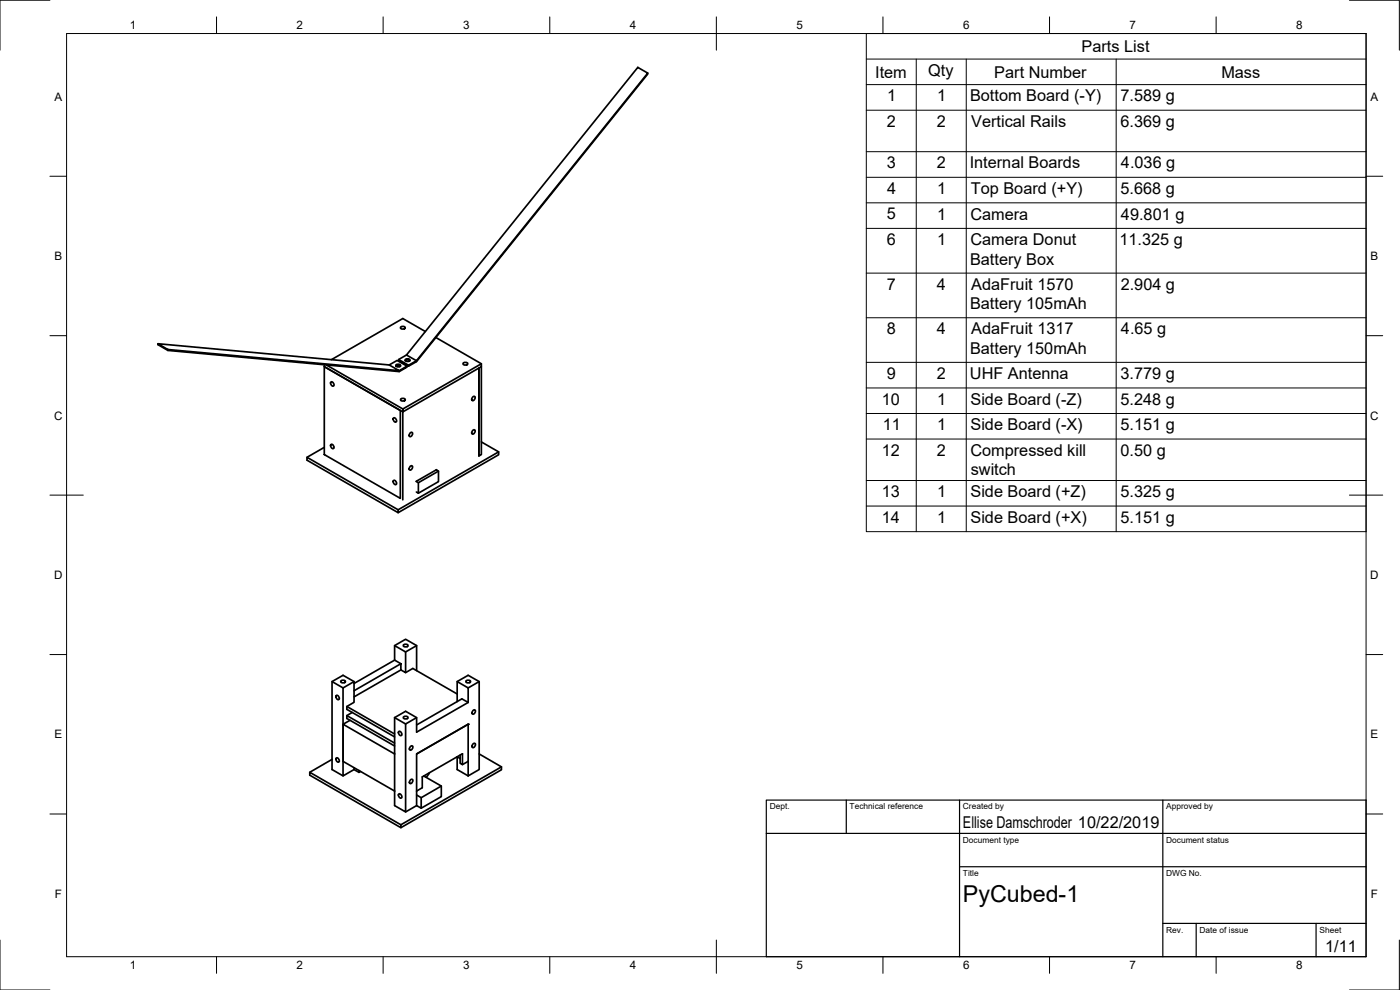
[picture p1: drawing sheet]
<svg xmlns="http://www.w3.org/2000/svg" width="420mm" height="297mm" viewBox="0 0 420 297" stroke-linecap="round" stroke-linejoin="round" font-family="sans-serif">
<!-- layer: Visible -->
<g fill="none" stroke="#000" stroke-width=".51">
<path d="M191.4 20.2l3 1.7-69.4 86.3-3-1.7zM194.4 21.9v.3l-69.4 86.3-2.4 1.4M120.2 98.2l.7-.3 .7 .3a.74 .74 0 0 1-.7 .5 .74 .74 0 0 1-.7-.5zM127.7 99.5l-6.8-3.9-21.4 12.3M47.4 103.1l69.4 6.4 3 1.7-69.4-6.3zM47.4 103.1v.3l3 1.7 69.4 6.4 2.4-1.4v-.2l-2.4 1.3M50.4 104.9v.2M97.3 110l22.8 13.2v26.3l-22.8-13.1zM97.3 109.4v.6l23.6 13.6v26.4M97.9 109.5l23 13.2M99.3 114.7a.73 .73 0 0 1 .8 .3 .73 .73 0 0 1-.1 .9l-.6-.5zM116.8 109.5l2.4-1.4 3 1.8"/>
<path d="M118.8 109.6l.7-.3 .7 .3a.74 .74 0 0 1-.7 .5 .74 .74 0 0 1-.7-.5zM118.8 109.8l.7-.3 .7 .3M119.6 107.9l3 1.7M120.2 119.8l.7-.3 .7 .3a.74 .74 0 0 1-.7 .5 .74 .74 0 0 1-.7-.5zM121.6 107.9l.7-.3 .7 .3a.74 .74 0 0 1-.7 .6 .74 .74 0 0 1-.7-.6zM121.6 108.2l.7-.3 .7 .3M122 106.5l-2.4 1.4v.2l3 1.8v-.3l2.4-1.4M130.8 101.3l13.7 7.8M139 109l.7-.3 .7 .3a.74 .74 0 0 1-.7 .5 .74 .74 0 0 1-.7-.5zM141.9 119.1l.4-.2a.73 .73 0 0 1 .2 .9 .73 .73 0 0 1-.9 .3v-.5zM144.5 110v26.4l-.8 .4v-26.3v26.3M97.3 134.2l-5.2 3"/>
<path d="M99.3 133.4a.73 .73 0 0 1 .8 .3 .73 .73 0 0 1-.1 .9l-.6-.4zM118.1 125.4a.73 .73 0 0 1 .8 .4 .73 .73 0 0 1-.1 .9l-.7-.5zM120.9 122.7l23.6-13.6v.9l-23.6 13.6zM123.1 129.9l.5-.2a.73 .73 0 0 1 .1 .9 .73 .73 0 0 1-.8 .3l-.1-.5zM123.1 140l.5-.3a.73 .73 0 0 1 .1 .9 .73 .73 0 0 1-.8 .4l-.1-.6zM141.9 129.2l.4-.3a.73 .73 0 0 1 .2 .9 .73 .73 0 0 1-.9 .4v-.6zM144.5 132.6l5.1 3v.8l-30.1 17.4M149.6 135.6l-30.1 17.4v.8l-27.4-15.7v-.9l27.4 15.8M118.1 144.2a.73 .73 0 0 1 .8 .3 .73 .73 0 0 1-.1 .9l-.7-.4zM130.9 141l.7 .4v3.1l-6 3.5M131 141l-6.1 3.4 .7 .4M131.6 141.4l-6 3.4v3.2l-.7-.4"/>
<path d="M118.4 193.7l3.3 1.9v6.2l-1.4-.8v-1.9l-1.9-1zM118.4 193.7l3.3-1.9 3.3 1.9M118.4 198.1l-12.1 7M120.3 199.1l-14 8.1M121 193.6l.7-.3 .7 .3a.74 .74 0 0 1-.7 .5 .74 .74 0 0 1-.7-.5zM121.7 195.6l3.3-1.9v7.5M99.7 204.5l3.3 1.9M100.9 208.7a.73 .73 0 0 1 .8 .4 .73 .73 0 0 1-.1 .8l-.7-.4zM102.3 204.4l.7-.3 .7 .3a.74 .74 0 0 1-.7 .5 .74 .74 0 0 1-.7-.5zM103 217.3v11.1l15.4 8.9M104.1 212l14.3 8.2M104.1 214.7l14.3 8.3"/>
<path d="M105.1 216.1l-2.1 1.2 15.4 8.9M105.7 213.8l-1.6 .9v.9l14.3 8.2M106.3 204.5l-3.3-1.9-3.3 1.9v26.4l3.3 1.9M118.4 215.3v26.4l3.3 1.9v-26.4M118.4 215.3l3.3 1.9M119.6 219.5a.73 .73 0 0 1 .9 .3 .73 .73 0 0 1-.2 .9l-.6-.4zM120.3 201l-14 8.1M121 215.2l.7-.3 .7 .3a.74 .74 0 0 1-.7 .5 .74 .74 0 0 1-.7-.5zM121.7 201.8l2.2-1.2 13.3 7.6M125 215.3l-3.3 1.9M137.2 204.5l3.3 1.9v4.4l-1.9-1.1-13.6 7.8M139.8 204.4l.7-.3 .7 .3a.74 .74 0 0 1-.7 .5 .74 .74 0 0 1-.7-.5z"/>
<path d="M140.5 210.8l-15.5 8.9v-4.4l-3.3-1.9-3.3 1.9M140.5 206.4l3.3-1.9v26.4l-3.3 1.9M140.5 217.3l-15.5 8.9v11.1M140.5 217.3v11.1l-1.7 1M140.5 217.3l-15.5 8.9M142 213.2l.4-.2a.73 .73 0 0 1 .1 .8 .73 .73 0 0 1-.8 .4v-.5zM143.8 204.5l-3.3-1.9-3.3 1.9v6M99.7 227.8l-6.7 3.9M100.9 227.5a.73 .73 0 0 1 .8 .3 .73 .73 0 0 1-.1 .9l-.7-.5zM106.3 230.9l1.4 .8M107.7 231.2v.5l.5-.2M118.4 221.1l-14.3-8.3v-.8l2.2-1.3v-6.2l-3.3 1.9v26.4l3.3-1.9v-.6"/>
<path d="M119.6 238.3a.73 .73 0 0 1 .9 .3 .73 .73 0 0 1-.2 .9l-.6-.5zM123.2 234l.4-.2a.73 .73 0 0 1 .2 .9 .73 .73 0 0 1-.9 .3v-.5zM123.2 224l.4-.2a.73 .73 0 0 1 .2 .8 .73 .73 0 0 1-.9 .4v-.5zM125 238.5l1.4 .8M125 237.3v4.4M127.2 232.8l5.2 3v3.2l-6 3.5M128.9 231.8l-1 1.4M132.4 235.8l-6 3.5v3.2l-1.4-.8M137.2 227.1l.9 .5M137.2 227.1v3.8l3.3 1.9M138.1 226.6v2.4l.7 .4v-3.2l-12.1 6.9v3.3l-1.7 .9M140.5 228.4v4.4"/>
<path d="M142 223.2l.4-.2a.73 .73 0 0 1 .1 .9 .73 .73 0 0 1-.8 .3v-.5zM143.8 226.2l6.7 3.9v.9l-30.2 17.3M150.5 230.1l-30.2 17.4v.8l-27.3-15.7v-.9l27.3 15.8M125 241.7l-3.3 1.9"/>
</g>
<g fill="#000">
<circle cx="144.5" cy="110" r=".25"/>
<circle cx="140.5" cy="217.3" r=".25"/>
</g>
<!-- layer: Border -->
<g fill="none" stroke="#000" stroke-width=".3">
<path d="M15 .1h-15v15M20 10.1h390v276.9h-390zM65 5.1v5M115 5.1v5M165 5.1v5M215 5.1v10M265 5.1v5M315 5.1v5M365 5.1v5M405 .1h15v15M15 52.9h5M410 52.9h5"/>
<path d="M15 100.7h5M410 100.7h5M15 148.6h10M405 148.6h10M15 196.4h5M410 196.4h5M15 244.2h5M410 244.2h5M0 282.1v14.9h15M65 287v5M115 287v5M165 287v5"/>
<path d="M215 282.1v9.9M265 287v5M315 287v5M365 287v5M420 282.1v14.9h-15"/>
</g>
<!-- layer: TitleBlock -->
<path d="M230 240.1h180v46.9h-180zM230 250h180M254 240.1v9.9M288 240.1v46.9M349 240.1v46.9M288 260.1h122M349 277.1h61M359 277.1v9.9M395 277.1v9.9" fill="none" stroke="#000" stroke-width=".36"/>
<!-- layer: BOM -->
<g fill="none" stroke="#000" stroke-width=".3">
<path d="M260 10.1h150v149.4h-150zM260 17.7h150M275 17.7v141.8M290 17.7v141.8M335 17.7v141.8M260 25.4h150M260 33.1h150M260 45.5h150M260 53.2h150M260 60.9h150M260 68.5h150M260 81.9h150"/>
<path d="M260 95.3h150M260 108.7h150M260 116.4h150M260 124.1h150M260 131.7h150M260 144.2h150M260 151.8h150"/>
</g>
<text font-size="7" x="289" y="270.6">PyCubed-1</text>
<g font-size="4.9">
<text x="324.6" y="15.6">Parts List</text>
<text x="262.7" y="23.3">Item</text>
<text x="278.6" y="22.8">Qty</text>
<text x="298.4" y="23.3">Part Number</text>
<text x="366.5" y="23.3">Mass</text>
<text x="266.3" y="30.4">1</text>
<text x="281.3" y="30.4">1</text>
<text x="291.1" y="30.4">Bottom Board (-Y)</text>
<text x="336.3" y="30.4">7.589 g</text>
<text x="266.2" y="38.1">2</text>
<text x="281.2" y="38.1">2</text>
<text x="291.5" y="38.1">Vertical Rails</text>
<text x="336.3" y="38.1">6.369 g</text>
<text x="266.1" y="50.5">3</text>
<text x="281.2" y="50.5">2</text>
<text x="291" y="50.5">Internal Boards</text>
<text x="336.4" y="50.5">4.036 g</text>
<text x="266.2" y="58.2">4</text>
<text x="281.3" y="58.2">1</text>
<text x="291.4" y="58.3">Top Board (+Y)</text>
<text x="336.3" y="58.2">5.668 g</text>
<text x="266.1" y="65.9">5</text>
<text x="281.3" y="65.9">1</text>
<text x="291.2" y="65.9">Camera</text>
<text x="336.4" y="65.9">49.801 g</text>
<text x="266.1" y="73.5">6</text>
<text x="281.3" y="73.5">1</text>
<text x="291.2" y="73.6">Camera Donut</text>
<text x="336" y="73.5">11.325 g</text>
<text x="291.1" y="79.4">Battery Box</text>
<text x="266.1" y="86.9">7</text>
<text x="281.2" y="86.9">4</text>
<text x="291.5" y="87">AdaFruit 1570</text>
<text x="336.3" y="87">2.904 g</text>
<text x="291.1" y="92.8">Battery 105mAh</text>
<text x="266.1" y="100.4">8</text>
<text x="281.2" y="100.3">4</text>
<text x="291.5" y="100.4">AdaFruit 1317</text>
<text x="336.4" y="100.4">4.65 g</text>
<text x="291.1" y="106.2">Battery 150mAh</text>
<text x="266.1" y="113.7">9</text>
<text x="281.2" y="113.7">2</text>
<text x="291.1" y="113.7">UHF Antenna</text>
<text x="336.3" y="113.7">3.779 g</text>
<text x="264.6" y="121.4">10</text>
<text x="281.3" y="121.4">1</text>
<text x="291.3" y="121.5">Side Board (-Z)</text>
<text x="336.3" y="121.4">5.248 g</text>
<text x="264.9" y="129.1">11</text>
<text x="281.3" y="129.1">1</text>
<text x="291.3" y="129.1">Side Board (-X)</text>
<text x="336.3" y="129.1">5.151 g</text>
<text x="264.6" y="136.7">12</text>
<text x="281.2" y="136.7">2</text>
<text x="291.2" y="136.8">Compressed kill</text>
<text x="336.3" y="136.7">0.50 g</text>
<text x="291.3" y="142.6">switch</text>
<text x="264.6" y="149.2">13</text>
<text x="281.3" y="149.2">1</text>
<text x="291.3" y="149.2">Side Board (+Z)</text>
<text x="336.3" y="149.2">5.325 g</text>
<text x="264.6" y="156.9">14</text>
<text x="281.3" y="156.9">1</text>
<text x="291.3" y="156.9">Side Board (+X)</text>
<text x="336.3" y="156.9">5.151 g</text>
<text x="289" y="248.5">Ellise Damschroder 10/22/2019</text>
<text x="397.7" y="285.7">1/11</text>
</g>
<g font-size="3.5">
<text x="39" y="8.8">1</text>
<text x="89" y="8.8">2</text>
<text x="139" y="8.8">3</text>
<text x="189" y="8.8">4</text>
<text x="239" y="8.8">5</text>
<text x="289" y="8.8">6</text>
<text x="339" y="8.8">7</text>
<text x="389" y="8.8">8</text>
<text x="16.3" y="30.2">A</text>
<text x="411.3" y="30.2">A</text>
<text x="16.3" y="78">B</text>
<text x="411.3" y="78">B</text>
<text x="16.2" y="125.9">C</text>
<text x="411.2" y="125.9">C</text>
<text x="16.2" y="173.7">D</text>
<text x="411.2" y="173.7">D</text>
<text x="16.3" y="221.6">E</text>
<text x="411.3" y="221.6">E</text>
<text x="16.4" y="269.4">F</text>
<text x="411.4" y="269.4">F</text>
<text x="39" y="290.8">1</text>
<text x="89" y="290.8">2</text>
<text x="139" y="290.8">3</text>
<text x="189" y="290.8">4</text>
<text x="239" y="290.8">5</text>
<text x="289" y="290.8">6</text>
<text x="339" y="290.8">7</text>
<text x="389" y="290.8">8</text>
</g>
<g font-size="2.5">
<text x="231" y="242.9">Dept.</text>
<text x="255" y="242.9">Technical reference</text>
<text x="289" y="242.9">Created by</text>
<text x="350" y="242.9">Approved by</text>
<text x="289" y="252.8">Document type</text>
<text x="350" y="252.8">Document status</text>
<text x="289" y="262.9">Title</text>
<text x="350" y="262.9">DWG No.</text>
<text x="350" y="279.9">Rev.</text>
<text x="360" y="279.9">Date of issue</text>
<text x="396" y="279.9">Sheet</text>
</g>
</svg>
